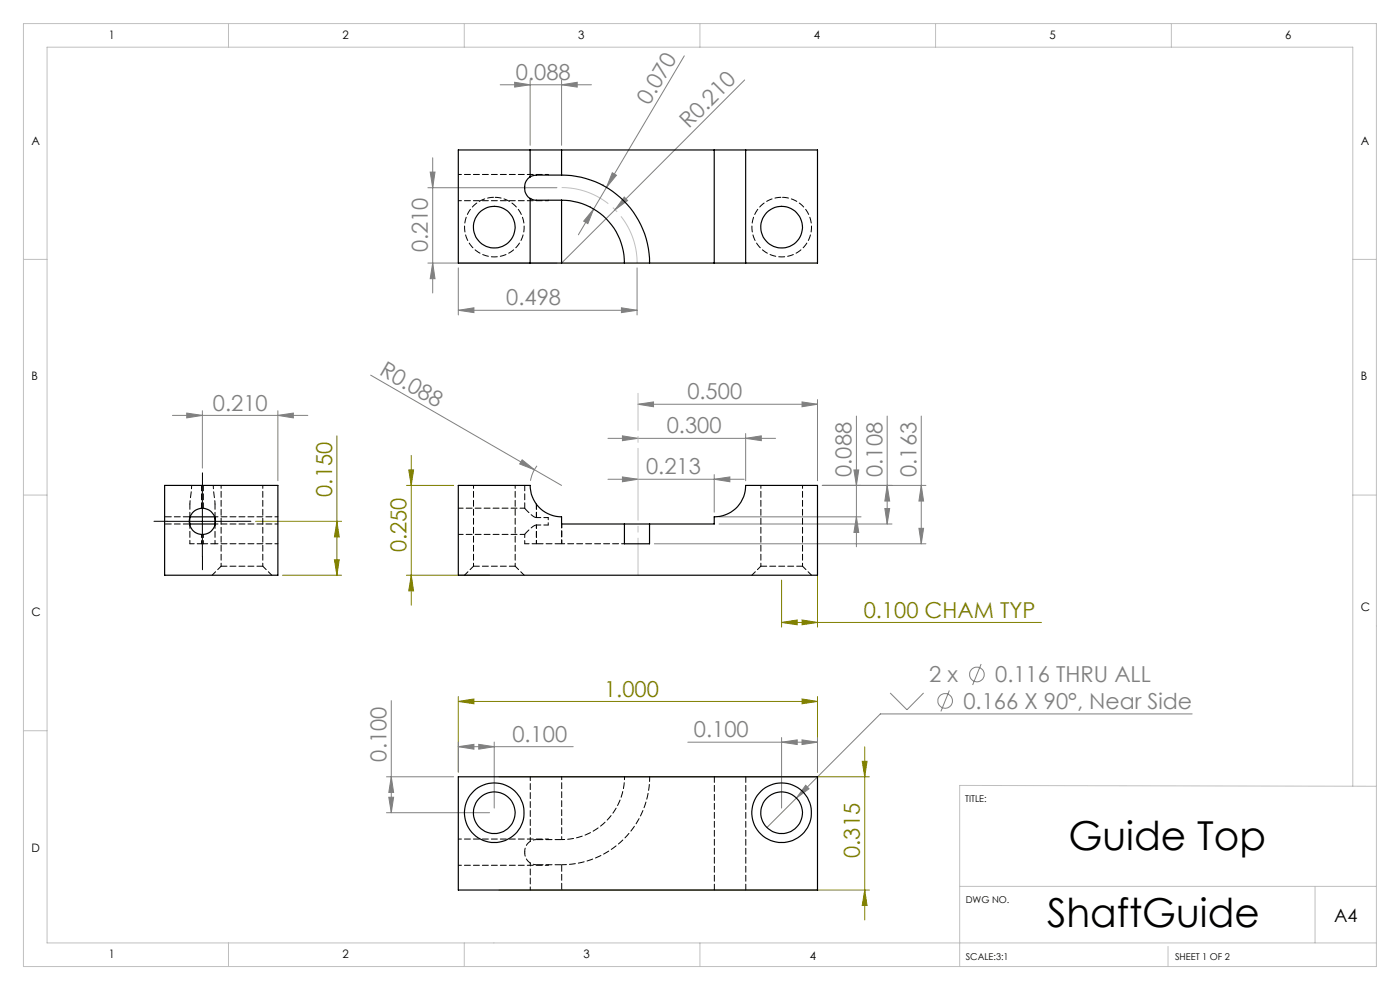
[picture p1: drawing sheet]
<svg xmlns="http://www.w3.org/2000/svg" width="297mm" height="210mm" viewBox="0 0 297 210" stroke-linecap="round" stroke-linejoin="round" font-family="sans-serif">
<g fill="none" stroke="#808080" stroke-width=".21">
<path d="M106.1 18h19.4M109.2 17.5l3.3 .5-3.3 .5zM112.5 17v13.8M119.1 18l3.3-.5v1zM119.1 17v13.8M145.2 11.8l-19.3 32.5M158 17l-38.9 38.8M90.8 39.8h27.3M91.3 36.5h1l-.5 3.3zM91.8 33.5v28.7M127.8 39.2h.1M129.9 36.6l.9 .6-2.1 2.5z"/>
<path d="M90.8 55.8h27.3M91.8 55.8l.5 3.3h-1zM97.2 56.8v10M125.1 43.8h.1M125.9 44.3l-1.2 3.1-.9-.5zM125.9 44.3l-3.2 5.5M132.4 41.8l.7 .7-2.6 2zM135.1 56.8v10M78.6 79.6l40.5 23.4M97.2 65.8l3.3-.5v1zM97.2 65.8h37.9M131.8 65.3l3.3 .5-3.3 .5z"/>
<path d="M36.6 88.1h28.7M39.6 87.6l3.3 .5-3.3 .5zM42.9 87.1v12.2M58.9 88.1l3.3-.5v1zM58.9 87.1v14.9M110.8 97.5l2.6 2.2-3.2-1.3zM113.9 98.8a7.1 7.1 0 0 0-1.4 3.2M129 93h35.5M132 92.5l3.3 .5-3.3 .5zM135.3 85.8l3.3-.5v1zM135.3 85.8h38.1M158.2 93l3.3-.5v1z"/>
<path d="M158.2 92v10M170.1 85.3l3.3 .5-3.3 .5zM173.4 84.8v17.2M181.2 99.7h1l-.5 3.3zM181.7 88.3v27.7M188.2 88.3v22.9M195.4 88.3v27M129 101.7h28.9M132 101.2l3.3 .5-3.3 .5zM138.8 115.3h57.6M151.5 101.7l3.3-.5v1zM151.5 100.7v7.9"/>
<path d="M152.5 109.6h30.2M152.5 111.2h36.7M174.4 103h22M181.7 109.6l.5 3.4h-1zM187.7 107.9h1l-.5 3.3zM188.2 103l.5 3.3h-1zM194.9 112.1h1l-.5 3.2zM195.4 103l.5 3.3h-1zM83 148.6v23.8M97.2 158.4l3.3-.5v1zM97.2 157.4v6.4M97.2 158.4h24.4"/>
<path d="M101.6 157.9l3.2 .5-3.2 .5zM104.8 157.4v14M145.9 157.4h27.5M165.8 157.4l3.3-.5v1zM165.8 156.4v15M170.1 156.9l3.3 .5-3.3 .5zM173.4 156.4v7.4M188.8 147l3.6 3.6 3.5-3.6M201.4 146.5l-1.8 4.4M208.1 140.9l-1.8 4.4M252.9 151.4h-66.1l-17.9 17.9M82 172.4h21.9"/>
<path d="M82 164.8h14.2M82.5 169.1h1l-.5 3.3zM83 164.8l.5 3.3h-1zM168.9 169.3l-6.2 6.2M170.9 166.6l.7 .7-2.7 2z"/>
<circle cx="200.5" cy="148.7" r="1.55"/>
<circle cx="207.3" cy="143.1" r="1.55"/>
</g>
<path d="M135.2 55.8a16 16 0 0 0-16-16" fill="none" stroke="#c0c0c0" stroke-width=".21" stroke-dasharray="15.2 1.3 1.3 1.3" stroke-dashoffset="4.6" stroke-linecap="butt"/>
<g fill="none" stroke="#808000" stroke-width=".21">
<path d="M71.5 92.5v29.5M86.7 99.7h1l-.5 3.3zM87.2 96.6v31.8M54.2 110.6h18.3M70.9 118.7h1.1l-.5 3.3zM71.5 110.6l.5 3.3h-1.1zM86.2 103h10M173.4 115.4v17.6M59.9 122h12.6M86.2 122h17.7M87.2 122l.5 3.3h-1zM165.8 132l3.3-.5v1z"/>
<path d="M165.8 123v10M165.8 132h55.1M170.1 131.5l3.3 .5-3.3 .5zM97.2 148.8l3.3-.5v1zM97.2 147.8v16M97.2 148.8h76.2M170.1 148.3l3.3 .5-3.3 .5zM173.4 147.8v16M183.4 158.4v36.7M105.9 164.8h78.5M182.9 161.5h1l-.5 3.3zM105.9 188.8h78.5"/>
<path d="M183.4 188.8l.5 3.3h-1z"/>
</g>
<path d="M35.4 110.6h-2.7M42.9 103.1v-2.8M42.9 118.1v2.8M50.4 110.6h2.8" fill="none" stroke="#000" stroke-width=".21" stroke-dasharray="15.2 1.3 1.3 1.3"/>
<path d="M35.4 110.6h15M42.9 103.1v15" fill="none" stroke="#000" stroke-width=".21"/>
<path d="M135.4 122v-38.6" fill="none" stroke="#c0c0c0" stroke-width=".21" stroke-dasharray="15.2 1.3 1.3 1.3" stroke-dashoffset="7.4"/>
<g fill="none" stroke="#c0c0c0" stroke-width=".21">
<path d="M5 5h287v200h-287zM48.5 5v5M98.5 5v5M148.5 5v5M198.5 5v5M248.5 5v5M5 55h5M287 55h5M5 105h5M287 105h5M5 155h5M287 166.7v-156.7h-277v190h282"/>
<path d="M292 166.8l-88.4-.2v38.4M203.6 188h88.4M279 188v12M48.5 200v5M98.5 200v5M148.5 200v5M247.8 200.8v4.2"/>
</g>
<g fill="#808080">
<path d="M132.4 41.8l.7 .7-2.6 2z"/>
<path d="M151.5 101.7l3.3-.5v1zM132 101.2l3.3 .5-3.3 .5zM158.2 93l3.3-.5v1zM132 92.5l3.3 .5-3.3 .5z"/>
<path d="M135.3 85.8l3.3-.5v1zM170.1 85.3l3.3 .5-3.3 .5z"/>
<path d="M97.2 65.8l3.3-.5v1zM131.8 65.3l3.3 .5-3.3 .5z"/>
<path d="M91.8 55.8l.5 3.3h-1zM91.3 36.5h1l-.5 3.3z"/>
</g>
<g fill="#808000">
<path d="M165.8 132l3.3-.5v1zM170.1 131.5l3.3 .5-3.3 .5zM97.2 148.8l3.3-.5v1zM170.1 148.3l3.3 .5-3.3 .5z"/>
<path d="M183.4 188.8l.5 3.3h-1zM182.9 161.5h1l-.5 3.3z"/>
<path d="M86.7 99.7h1l-.5 3.3zM87.2 122l.5 3.3h-1zM71.5 110.6l.5 3.3h-1.1zM70.9 118.7h1.1l-.5 3.3z"/>
</g>
<g fill="#808080">
<path d="M110.8 97.5l2.6 2.2-3.2-1.3z"/>
<path d="M170.9 166.6l.7 .7-2.7 2z"/>
<path d="M119.1 18l3.3-.5v1zM109.2 17.5l3.3 .5-3.3 .5zM101.6 157.9l3.2 .5-3.2 .5zM97.2 158.4l3.3-.5v1zM170.1 156.9l3.3 .5-3.3 .5zM165.8 157.4l3.3-.5v1zM58.9 88.1l3.3-.5v1zM39.6 87.6l3.3 .5-3.3 .5z"/>
<path d="M125.9 44.3l-1.2 3.1-.9-.5zM129.9 36.6l.9 .6-2.1 2.5z"/>
<path d="M181.7 109.6l.5 3.4h-1zM181.2 99.7h1l-.5 3.3zM187.7 107.9h1l-.5 3.3zM188.2 103l.5 3.3h-1zM194.9 112.1h1l-.5 3.2zM195.4 103l.5 3.3h-1zM82.5 169.1h1l-.5 3.3zM83 164.8l.5 3.3h-1z"/>
</g>
<g fill="none" stroke="#000" stroke-width=".25">
<path d="M112.5 31.8h6.6M112.5 37.5a2.83 2.83 0 0 0 0 4.6M112.5 31.8h-15.3v24h15.3M112.5 31.8v5.7M119.1 37.1h-3a9 9 0 0 0-3.6 .4M119.1 37.1a18.7 18.7 0 0 1 18.7 18.7M119.1 31.8v5.3M119.1 31.8h32.4M151.5 31.8h6.7M151.5 31.8v24M158.2 31.8h15.2v24h-15.2M158.2 31.8v24"/>
<path d="M112.5 42.1a7.1 7.1 0 0 0 3.6 .4h3M112.5 55.8h6.6M112.5 42.1v13.7M119.1 42.5a13.3 13.3 0 0 1 13.4 13.3M119.1 42.5v13.3M119.1 55.8h32.4M151.5 55.8h6.7M34.9 103h24v19h-24zM40.3 111.2h5.3M40.3 109.8v1.6M40.3 109.6h5.2M45.6 109.8v1.6"/>
<path d="M132.5 111.2h5.3M132.5 111.2h-13.4v-1.6a6.7 6.7 0 0 1-6.6-6.6h-15.3v19h76.2v-19h-15.2a6.6 6.6 0 0 1-6.7 6.6v1.6h-13.7M132.5 111.2v4.1h5.3v-4.1M97.2 164.8h76.2v24h-76.2z"/>
<circle cx="104.9" cy="48.2" r="4.4"/>
<circle cx="165.8" cy="48.2" r="4.4"/>
<circle cx="42.9" cy="110.6" r="2.79"/>
<circle cx="104.8" cy="172.4" r="4.4"/>
<circle cx="104.9" cy="172.4" r="6.3"/>
<circle cx="165.8" cy="172.4" r="4.4"/>
<circle cx="165.8" cy="172.4" r="6.3"/>
</g>
<path d="M119.2 111.1v4.2M112.5 164.8v13.7" fill="none" stroke="#000" stroke-width=".21" stroke-dasharray="1.3 .6" stroke-dashoffset=".4"/>
<g fill="none" stroke="#000" stroke-width=".21" stroke-dasharray="1.3 .6" stroke-dashoffset=".6">
<path d="M116.3 37h-19M97.3 42.6h19M40.3 111.4v3.9M42.8 113.4v1.9M43.1 113.4v1.9M45.6 111.4v3.9M45.6 115.3h13.3M45.6 111.1h13.3M46.9 103v17.1M58.9 109.6h-13.3M100.5 103v17.1M111.3 113.4v1.9"/>
<path d="M113.8 111.4v3.9M119.2 115.3h13.3M161.4 103v17.1M55.7 120.1v-17.1M109.3 120.1v-17.1M170.3 120.1v-17.1M116.3 178h-19M119.2 178.1a13.3 13.3 0 0 0 13.3-13.3M119.2 178.1v-13.3M97.3 183.5h19M111.3 180.6a2.48 2.48 0 0 1 2.5-2.5M112.5 183.1v5.7"/>
<path d="M113.8 183.4a2.48 2.48 0 0 1-2.5-2.4"/>
</g>
<g fill="none" stroke="#000" stroke-width=".21" stroke-dasharray="1.3 .6">
<path d="M112.4 37.6l.2-.2M116.3 37.1v-.1M112.7 42.2l-.3-.2M116.3 42.6v-.1M40.3 109.6h.1M42.8 115.3h.3M45.6 109.6h.1M111.3 107.8l.1 .1a7.1 7.1 0 0 0 2.4 1.9M113.8 111.4a7.3 7.3 0 0 0-2.5 2M55.7 120.1h-8.8M109.3 120.1h-8.8M170.3 120.1h-8.9"/>
<path d="M116.3 178.1v-.1M111.3 181v-.4M116.3 183.5v-.1"/>
</g>
<path d="M116.3 111.4v-1.6" fill="none" stroke="#000" stroke-width=".21" stroke-dasharray="1.3 .6" stroke-dashoffset=".8"/>
<path d="M40.3 115.3h2.5M43.1 115.3h2.5M97.3 113.4h14M111.3 115.3h2.5M111.3 107.8h-14M113.8 109.8h2.5M116.3 111.4h-2.5M137.8 164.8a18.7 18.7 0 0 1-18.6 18.6" fill="none" stroke="#000" stroke-width=".21" stroke-dasharray="1.3 .6" stroke-dashoffset=".3"/>
<path d="M34.9 111.1h5.4M40.3 109.6h-5.4M113.8 115.3h5.4M113.8 178.1h5.4M119.2 183.4h-5.4M119.2 188.8v-5.4" fill="none" stroke="#000" stroke-width=".21" stroke-dasharray="1.3 .6" stroke-dashoffset="-.1"/>
<path d="M42.8 103v4.8M43.1 103v4.8M111.3 103v4.8M151.5 164.8v24M158.2 188.8v-24" fill="none" stroke="#000" stroke-width=".21" stroke-dasharray="1.3 .6" stroke-dashoffset=".1"/>
<path d="M40.3 106.9v2.9M45.6 106.9v2.9M113.8 106.9v2.9M46.9 120.1l-1.9 1.9M57.7 122l-2-1.9M100.5 120.1l-2 1.9M111.2 122l-1.9-1.9M161.4 120.1l-1.9 1.9M172.2 122l-1.9-1.9" fill="none" stroke="#000" stroke-width=".21" stroke-dasharray="1.3 .6" stroke-dashoffset=".2"/>
<path d="M104.9 41.8a6.3 6.3 0 0 1 5.5 9.4 6.3 6.3 0 0 1-10.8 .5 6.3 6.3 0 0 1 4.7-9.8l.6-.1M165.8 41.8a6.3 6.3 0 0 1 5.6 9.4 6.3 6.3 0 0 1-10.8 .5 6.3 6.3 0 0 1 4.6-9.8l.6-.1" fill="none" stroke="#000" stroke-width=".21" stroke-dasharray="1.3 .6" stroke-dashoffset="-.2"/>
<path d="M40.3 106.9l.4-3.9M45.2 103l.4 3.9" fill="none" stroke="#000" stroke-width=".21" stroke-dasharray="1.3 .6" stroke-dashoffset=".5"/>
<g font-size="8.5">
<text x="226.7" y="180.3">Guide Top</text>
<text x="222.1" y="196.7">ShaftGuide</text>
</g>
<g font-size="4.7" fill="#808080">
<text x="109.4" y="16.9">0.088</text>
<text x="137.7" y="22.4" transform="rotate(-59 137.7 22.4)">0.070</text>
<text x="146.1" y="27.4" transform="rotate(-45 146.1 27.4)">R0.210</text>
<text x="90.8" y="53.5" transform="rotate(-90 90.8 53.5)">0.210</text>
<text x="107.4" y="64.8">0.498</text>
<text x="80.3" y="79.3" transform="rotate(30 80.3 79.3)">R0.088</text>
<text x="45.2" y="87.1">0.210</text>
<text x="145.8" y="84.7">0.500</text>
<text x="141.4" y="91.9">0.300</text>
<text x="137.1" y="100.6">0.213</text>
<text x="180.7" y="101.2" transform="rotate(-90 180.7 101.2)">0.088</text>
<text x="187.2" y="101.2" transform="rotate(-90 187.2 101.2)">0.108</text>
<text x="194.4" y="101.2" transform="rotate(-90 194.4 101.2)">0.163</text>
<text x="197.1" y="144.8">2 x</text>
<text x="211.1" y="144.8">0.116 THRU ALL</text>
<text x="204.4" y="150.4">0.166 X 90°, Near Side</text>
<text x="82" y="161.5" transform="rotate(-90 82 161.5)">0.100</text>
<text x="108.7" y="157.4">0.100</text>
<text x="147.2" y="156.4">0.100</text>
</g>
<g font-size="4.7" fill="#808000">
<text x="70.5" y="105.4" transform="rotate(-90 70.5 105.4)">0.150</text>
<text x="86.2" y="117.2" transform="rotate(-90 86.2 117.2)">0.250</text>
<text x="183.2" y="131">0.100 CHAM TYP</text>
<text x="128.2" y="147.7">1.000</text>
<text x="182.4" y="182" transform="rotate(-90 182.4 182)">0.315</text>
</g>
<text font-size="3.9" x="283" y="195.7">A4</text>
<g font-size="2.5">
<text x="23.1" y="8.2">1</text>
<text x="72.7" y="8.2">2</text>
<text x="122.7" y="8.2">3</text>
<text x="172.7" y="8.2">4</text>
<text x="222.7" y="8.2">5</text>
<text x="272.7" y="8.2">6</text>
<text x="6.7" y="30.7">A</text>
<text x="288.7" y="30.7">A</text>
<text x="6.7" y="80.7">B</text>
<text x="288.7" y="80.7">B</text>
<text x="6.7" y="130.7">C</text>
<text x="288.7" y="129.7">C</text>
<text x="6.7" y="180.7">D</text>
<text x="23.1" y="203.2">1</text>
<text x="72.7" y="203.2">2</text>
<text x="123.8" y="203.2">3</text>
<text x="171.8" y="203.6">4</text>
</g>
<g font-size="2">
<text x="204.8" y="170.2">TITLE:</text>
<text x="204.9" y="191.6">DWG NO.</text>
<text x="204.9" y="203.6">SCALE:3:1</text>
<text x="249.3" y="203.6">SHEET 1 OF 2</text>
</g>
</svg>
